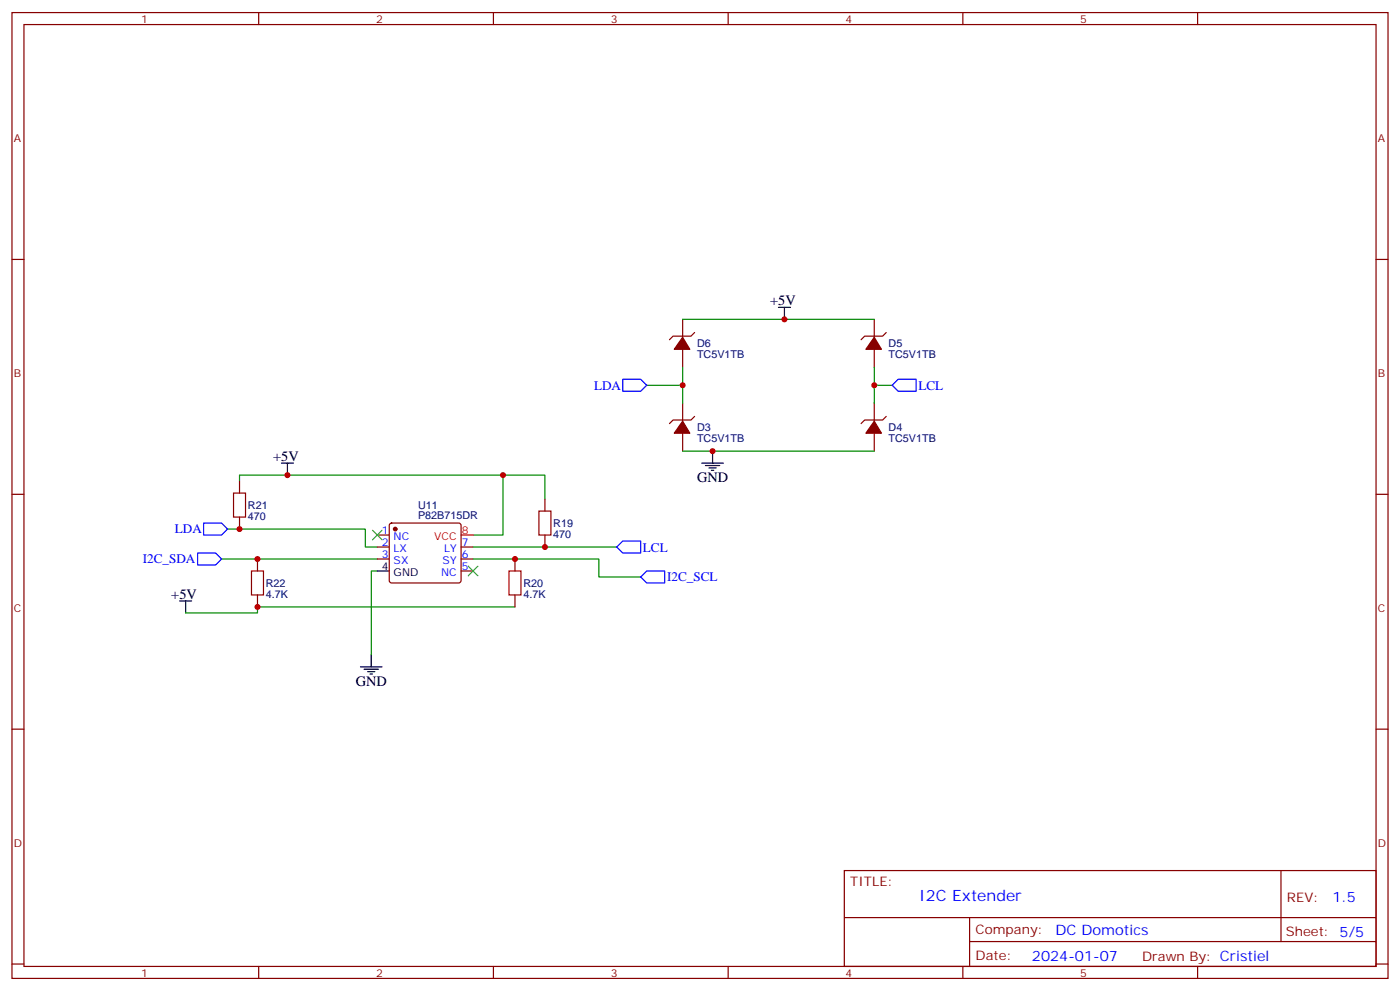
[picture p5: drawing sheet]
<svg xmlns="http://www.w3.org/2000/svg" width="412mm" height="292mm" viewBox="0 0 412 292" stroke-linecap="round" stroke-linejoin="round" font-family="sans-serif">
<g fill="none" stroke="#870000" stroke-width=".35">
<path d="M3.5 3.7h405.4v284.3h-405.4zM7.1 7.2h398.2v277.3h-398.2zM76.2 3.7v3.5M145.3 3.7v3.5M214.5 3.7v3.5M283.6 3.7v3.5M352.8 3.7v3.5M3.5 76.4h3.6M405.3 76.4h3.6M201.1 94v5.3M204.6 97.9l-1 1.1h-5.3l-1.1 1M257.5 94v5.3"/>
<path d="M261.1 97.9l-1.1 1.1h-5.3l-1.1 1M201.1 102.8v5.3M201.1 118.7v5.3M257.5 102.8v5.3M257.5 118.7v5.3M201.1 127.5v5.3M204.6 122.6l-1 1h-5.3l-1.1 1.1M257.5 127.5v5.3M261.1 122.6l-1.1 1h-5.3l-1.1 1.1M3.5 145.5h3.6M70.6 141.6v3.6M70.6 152.2v3.6"/>
<path d="M111.1 157.5h3.6M114.9 154.2l.5-.2h19.7l.5 .2 .2 .5v16.2l-.2 .5-.5 .2h-19.7l-.5-.2-.2-.5v-16.2zM160.5 146.9v3.6M160.5 157.5v3.5M405.3 145.5h3.6M75.8 164.6v3.5M75.8 175.2v3.5M111.1 161h3.6M111.1 164.6h3.6M135.8 161h3.5M135.8 164.6h3.5M135.8 168.1h3.5"/>
<path d="M151.7 164.6v3.5M151.7 175.2v3.5M3.5 214.7h3.6M405.3 214.7h3.6M248.7 256.3h156.6v28.2h-156.6zM377.3 256.3v20.9M248.7 270.1h156.5M285.6 277.2h119.6M285.6 270.1v14.2M3.5 283.8h3.6M76.2 284.5v3.5M145.3 284.5v3.5"/>
<path d="M214.5 284.5v3.5M283.6 284.5v3.5M352.8 284.5v3.5M405.3 283.8h3.6"/>
</g>
<g fill="none" stroke="#008700" stroke-width=".35">
<path d="M201.1 94h56.4M190.5 113.4h10.6M201.1 108.1v10.6M257.5 113.4h5.3M257.5 108.1v10.6M148.2 139.9v17.6h-8.9M201.1 132.8h56.4M67 155.8h40.6v5.2h3.5M70.6 141.6v-1.7h89.9v7M65.3 164.6h45.8M111.1 168.1h-1.7v24.7M139.3 164.6h37.1v5.3h12.3"/>
<path d="M139.3 161h42.4M151.7 178.7h-75.9v1.7h-21.1"/>
</g>
<g fill="none" stroke="#000" stroke-width=".35">
<path d="M229.3 90.5h3.5M231.1 90.5v3.5M82.9 136.3h3.5M84.7 136.3v3.6M206.7 136.3h6.4M207.8 137.1h4.2M208.8 137.8h2.2M209.5 138.5h.8M209.9 132.8v3.5M52.9 176.9h3.5M54.7 176.9v3.5M111.1 168.1h3.6"/>
<path d="M106.2 196.3h6.3M107.2 197h4.3M108.3 197.7h2.1M109 198.4h.7M109.4 192.8v3.5"/>
</g>
<g fill="#870000" stroke="#870000" stroke-width=".35">
<path d="M257.5 124l2.1 3.5h-4.5z"/>
<path d="M201.1 124l2.1 3.5h-4.6z"/>
<path d="M257.5 99.3l2.1 3.5h-4.5z"/>
<path d="M201.1 99.3l2.1 3.5h-4.6z"/>
<circle cx="116.4" cy="155.8" r=".53"/>
</g>
<path d="M68.8 145.2h3.5v7h-3.5zM158.7 150.5h3.6v7h-3.6zM74.1 168.1h3.5v7.1h-3.5zM149.9 168.1h3.6v7.1h-3.6z" fill="none" stroke="#a10000" stroke-width=".35"/>
<path d="M183.4 111.7h5.3l1.8 1.7-1.8 1.8h-5.3zM262.8 113.4l1.8-1.7h5.3v3.5h-5.3zM60 154h5.3l1.7 1.8-1.7 1.7h-5.3zM58.2 162.8h5.3l1.8 1.8-1.8 1.7h-5.3zM181.7 161l1.7-1.7h5.3v3.5h-5.3zM190.5 168.1h5.3v3.5h-5.3l-1.8-1.7z" fill="none" stroke="#00f" stroke-width=".35"/>
<path d="M135.8 157.5h3.5" fill="none" stroke="#f00" stroke-width=".35"/>
<path d="M109.7 156.1l2.8 2.8M112.5 156.1l-2.8 2.8M137.9 166.7l2.9 2.8M140.8 166.7l-2.9 2.8" fill="none" stroke="#3c3" stroke-width=".35"/>
<g fill="#c00">
<circle cx="148.2" cy="139.9" r=".88"/>
<circle cx="75.8" cy="178.7" r=".88"/>
<circle cx="84.7" cy="139.9" r=".88"/>
<circle cx="160.5" cy="161" r=".88"/>
<circle cx="209.9" cy="132.8" r=".88"/>
<circle cx="231.1" cy="94" r=".88"/>
<circle cx="257.5" cy="113.4" r=".88"/>
<circle cx="201.1" cy="113.4" r=".88"/>
<circle cx="151.7" cy="164.6" r=".88"/>
<circle cx="70.6" cy="155.8" r=".88"/>
<circle cx="75.8" cy="164.6" r=".88"/>
</g>
<text font-size="4.6" fill="#00f" x="270.8" y="265.3">I2C Extender</text>
<g font-size="4.2">
<text x="226.8" y="89.8">+5V</text>
<text x="80.4" y="135.6">+5V</text>
<text x="205.3" y="142">GND</text>
<text x="50.4" y="176.2">+5V</text>
<text x="104.8" y="202">GND</text>
</g>
<g font-size="4.2" fill="#00f">
<text x="392.5" y="265.6">1.5</text>
<text x="310.9" y="275.1">DC Domotics</text>
<text x="304" y="282.9">2024-01-07</text>
</g>
<g font-size="3.9" fill="#00f">
<text x="175" y="114.7">LDA</text>
<text x="270.5" y="114.8">LCL</text>
<text x="51.5" y="157">LDA</text>
<text x="42.1" y="165.8">I2C_SDA</text>
<text x="189.4" y="162.4">LCL</text>
<text x="196.5" y="171.2">I2C_SCL</text>
</g>
<g font-size="3.9" fill="#800">
<text x="250.5" y="260.9">TITLE:</text>
<text x="379.1" y="265.6">REV:</text>
<text x="287.4" y="275.1">Company:</text>
<text x="378.7" y="275.7">Sheet: 5/5</text>
<text x="287.4" y="282.8">Date:</text>
<text x="336.4" y="282.8">Drawn By: Cristiel</text>
</g>
<g font-size="3.2" fill="#800">
<text x="41.6" y="6.7">1</text>
<text x="110.8" y="6.7">2</text>
<text x="179.9" y="6.7">3</text>
<text x="249.1" y="6.7">4</text>
<text x="318.2" y="6.7">5</text>
<text x="4.1" y="41.8">A</text>
<text x="405.9" y="41.8">A</text>
<text x="4.1" y="110.9">B</text>
<text x="405.9" y="110.9">B</text>
<text x="4.1" y="180.1">C</text>
<text x="405.9" y="180.1">C</text>
<text x="4.1" y="249.2">D</text>
<text x="405.9" y="249.2">D</text>
<text x="41.6" y="287.5">1</text>
<text x="110.8" y="287.5">2</text>
<text x="179.9" y="287.5">3</text>
<text x="249.1" y="287.5">4</text>
<text x="318.2" y="287.5">5</text>
</g>
<g font-size="3.2" fill="#000080">
<text x="205.3" y="105.4">TC5V1TB</text>
<text x="205.3" y="102.2">D6</text>
<text x="261.8" y="105.4">TC5V1TB</text>
<text x="261.8" y="102.2">D5</text>
<text x="205.3" y="130.1">TC5V1TB</text>
<text x="205.3" y="126.9">D3</text>
<text x="261.8" y="130.1">TC5V1TB</text>
<text x="261.8" y="126.9">D4</text>
<text x="73" y="149.9">R21</text>
<text x="123.1" y="149.7">U11</text>
<text x="73" y="153">470</text>
<text x="123.1" y="152.8">P82B715DR</text>
<text x="163" y="155.2">R19</text>
<text x="163" y="158.3">470</text>
<text x="78.3" y="172.8">R22</text>
<text x="154.2" y="172.8">R20</text>
<text x="78.3" y="175.9">4.7K</text>
<text x="154.2" y="175.9">4.7K</text>
</g>
<g font-size="3.2" fill="#00f">
<text x="112.5" y="160.7">2</text>
<text x="112.5" y="157.2">1</text>
<text x="116" y="158.9">NC</text>
<text x="136" y="160.7">7</text>
<text x="112.5" y="164.2">3</text>
<text x="116" y="166">SX</text>
<text x="116" y="162.5">LX</text>
<text x="130.4" y="166">SY</text>
<text x="130.8" y="162.5">LY</text>
<text x="136" y="164.2">6</text>
<text x="136" y="167.7">5</text>
<text x="129.9" y="169.5">NC</text>
</g>
<g font-size="3.2" fill="#f00">
<text x="127.9" y="158.9">VCC</text>
<text x="136" y="157.2">8</text>
</g>
<g font-size="3.2">
<text x="112.5" y="167.7">4</text>
<text x="116" y="169.5">GND</text>
</g>
</svg>
